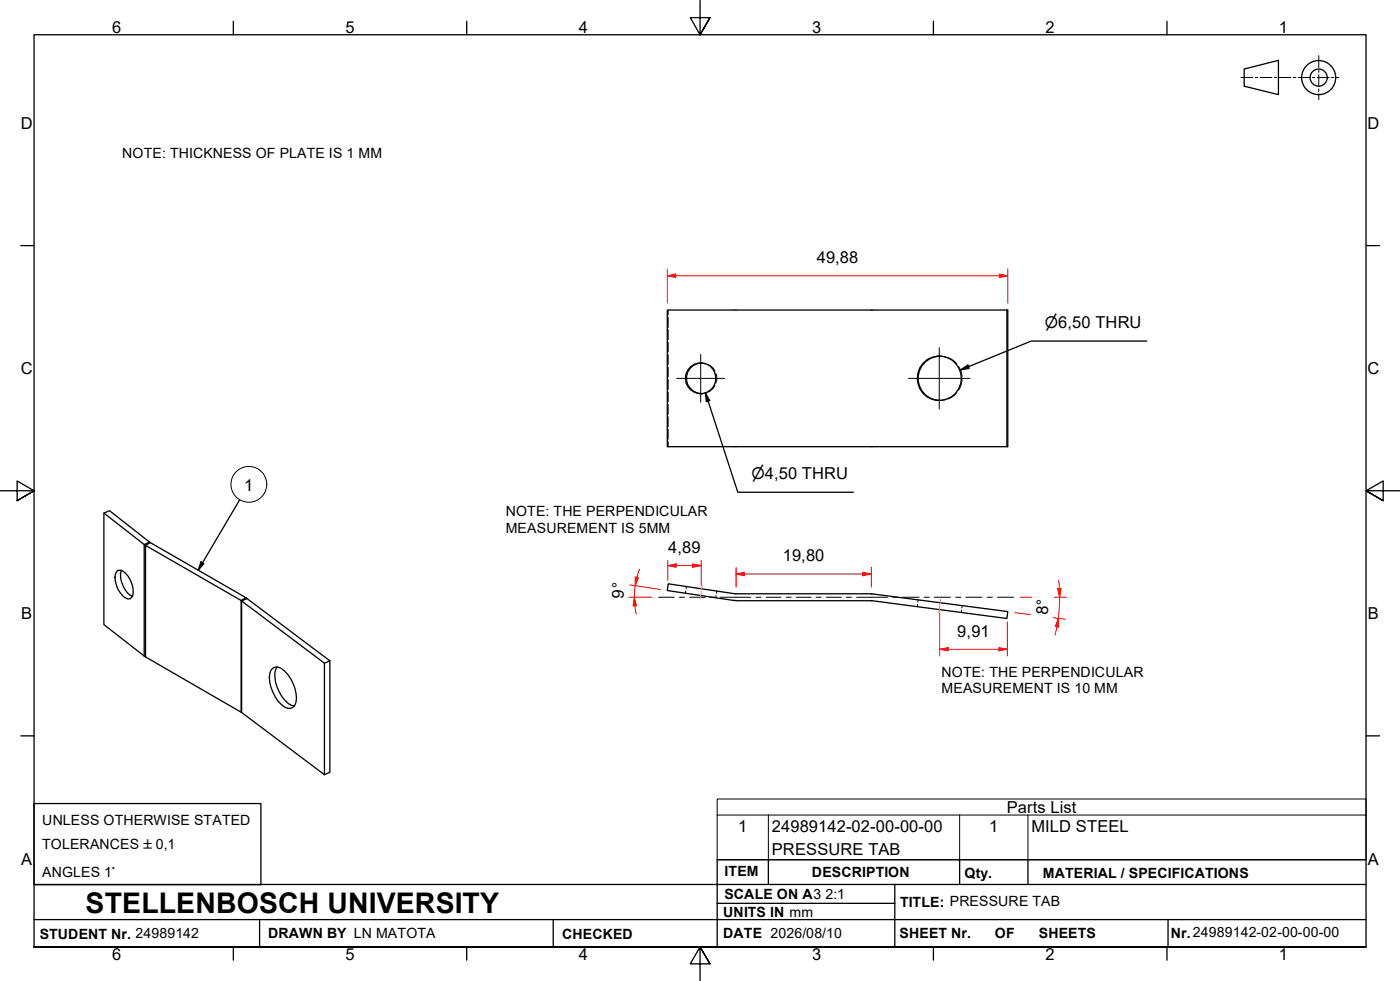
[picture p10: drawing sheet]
<svg xmlns="http://www.w3.org/2000/svg" width="410mm" height="287mm" viewBox="0 0 410 287" stroke-linecap="round" stroke-linejoin="round" font-family="sans-serif">
<!-- layer: Hidden Edges(ISO) -->
<g fill="none" stroke="#000" stroke-width=".29">
<path d="M195.6 90.8v1.4M195.6 92.9v2.9M195.6 96.5v3M195.6 100.2v2.9M195.6 103.8v3M195.6 107.5v2.9M195.6 111.1v2.9M195.6 114.8v2.8M195.6 118.4v2.9M205.2 115.3h.1M205.2 106.2h.1M205.4 106.2l1.3 .2"/>
<path d="M206.7 115l-1.3 .3M207.4 106.8l1.4 .9 .6 1M209.4 112.8l-.6 .9-1.4 1.1M209.6 109.4l.3 .7v1.3l-.3 .8M275 117.2h.1M275 104.2h.1M275.1 104.2l1.7 .2M275.2 117.2h.1M275.2 104.2h.1M276.8 117l-1.7 .2M277.6 104.7l1.9 1.1 .7 .8M280.2 114.9l-.7 .7-1.9 1.2"/>
<path d="M280.7 107.3l.6 1.1 .4 1.9M281.7 111.1l-.4 1.9-.6 1.3M195.6 122v2.9M195.6 125.6v2.9M195.6 129.3v1.5M200.8 173l-.1 .6M201 171.7l-.1 .7M209.7 174.3l-.1 .7M209.9 173l-.1 .7M268.7 176.9l-.1 .7M268.9 175.6l-.2 .6M281.6 178.6l-.1 .7"/>
<path d="M281.7 177.3l-.1 .6"/>
</g>
<!-- layer: Visible Edges(ISO) -->
<g fill="none" stroke="#000" stroke-width=".38">
<path d="M294.8 90.8h-99.4v40h99.7v-40h-.3v40M205.3 106.2a4.5 4.5 0 0 0-4.3 4.6 4.5 4.5 0 0 0 4.3 4.5M275.1 104.2a6.5 6.5 0 0 0-6.3 6.5 6.5 6.5 0 0 0 6.3 6.5M30.4 150.2l1.7-.7 11.9 9.3 28 16.2 24.6 18.4v32.7l-1.6 .7-24.3-18.3-28.1-16.2-12.2-9.5zM30.4 150.2l12.2 9.5 28 16.1 24.4 18.3M34.1 167.3l.4-.3a2.85 2.85 0 0 1 3 1.6 6.5 6.5 0 0 1 1.1 6.2l-.5 .5a2.93 2.93 0 0 1-2.9-1.7 6.4 6.4 0 0 1-1.1-6.3zM35.5 167a7.3 7.3 0 0 0 3.2 7.6M215 175.7l.6 .1M215.2 173.8l-19.6-2.9-.2 2 19.5 2.9M215.3 173.8h.3M215.5 173.8h39.6M255.1 173.9h.5"/>
<path d="M255.7 173.9l39.4 5.1-.3 2.1-39.4-5.3h-39.9M79.9 195.6a2.6 2.6 0 0 1 3.4 .8 11.4 11.4 0 0 1 3.4 9.1 2.05 2.05 0 0 1-1.3 1.8 2.05 2.05 0 0 1-2.1-.3 11.1 11.1 0 0 1-4.3-9.8l.3-1zM81.1 195.2a8.7 8.7 0 0 0 1.4 8.7 5.7 5.7 0 0 0 3.7 2.8M96.6 193.4l-1.6 .7v32.7"/>
<circle cx="205.2" cy="110.7" r="4.5"/>
<circle cx="275.1" cy="110.7" r="6.5"/>
</g>
<!-- layer: Visible Tangent Edges(ISO) -->
<path d="M43.8 158.7l-1.6 .7v32.6M44 158.8l-1.4 .9v32.6M72 175l-1.4 .8v32.7M72.3 175.2l-1.6 .7v32.6" fill="none" stroke="#000" stroke-width=".38"/>
<!-- layer: Symbols(ISO) -->
<g fill="none" stroke="#000" stroke-width=".29">
<path d="M210 238.6v-4.7h190v4.7M210 238.6v13.1h190v-13.1M210 238.6h190M225 238.6v13.1M281 238.6v13.1M301 238.6v13.1"/>
<circle cx="72.9" cy="141.8" r="5.2"/>
</g>
<!-- layer: Border_0 -->
<g fill="none" stroke="#000" stroke-width=".38">
<path d="M68.3 6.2v4M136.7 6.2v4M205 .1v10.1l-2.9-5h5.8l-2.9 5 2.9-5M273.3 6.2v4M341.7 6.2v4M6.1 71.9h3.9M400 71.9h3.9M0 143.7h10l-5-2.9v5.8l5-2.9-5 2.9M410 143.7h-10l5-2.9v5.8l-5-2.9 5 2.9M6.1 215.4h3.9M400 215.4h3.9M10 277.2v-267h390v267h-390h390"/>
<path d="M68.3 277.2v3.9M136.7 277.2v3.9M273.3 277.2v3.9M341.7 277.2v3.9M207.9 282.1l-2.9-4.9 2.9 4.9h-5.8l2.9-4.9v10"/>
</g>
<!-- layer: Sketch Geometry(ISO) -->
<g fill="none" stroke="#000" stroke-width=".38">
<path d="M364.3 20.2l10-2.5v10l-10-2.5zM10 235.2h66.4v23.8h-66.4zM10 258.9h390M225 251.7v7.2M262 258.9v18.3M281 251.7v7.2M301 251.7v7.2M400 251.7h-190v25.5M10 277.2h390M10 269.2h390M76 269.2v8M162 269.2v8"/>
<path d="M210 264.4h52M342 269.2v8"/>
<circle cx="386.1" cy="22.7" r="5"/>
<circle cx="386.1" cy="22.7" r="2.51"/>
</g>
<g fill="none" stroke="#000" stroke-width=".29">
<path d="M386.1 16.3v3.5M363.3 22.7h3.5M367.5 22.7h.7M368.9 22.7h3.5M373.1 22.7h.7M374.5 22.7h3.5M378.7 22.7h.7M380.1 22.7h3.5M384.3 22.7h.7M385.7 22.7h3.5M386.1 20.5v.7M386.1 21.9v3.5"/>
<path d="M386.1 26v.7M386.1 27.4v1.8M389.9 22.7h.7M391.3 22.7h.7"/>
</g>
<!-- layer: Symbols(ISO) -->
<path d="M70.2 146.3l-12.2 20.6M58.9 164.5l.8 .5-1.7 1.9z" fill="none" stroke="#000" stroke-width=".38"/>
<path d="M58.9 164.5l.8 .5-1.7 1.9z" fill="#000"/>
<!-- layer: Dimensions(ISO) -->
<path d="M195.4 80.7h2.5" fill="none" stroke="#f00" stroke-width=".29"/>
<path d="M195.4 80.7l2.5-.5v1z" fill="#f00"/>
<path d="M195.4 80.7l2.5-.5v1zM292.6 80.7h2.5" fill="none" stroke="#f00" stroke-width=".29"/>
<path d="M292.6 80.2l2.5 .5-2.5 .5z" fill="#f00"/>
<path d="M195.4 78.8v9.9M295.1 78.8v9.9M197.9 80.7h94.7M292.6 80.2l2.5 .5-2.5 .5zM309.9 181l-.4 2.5" fill="none" stroke="#f00" stroke-width=".29"/>
<!-- layer: Center Mark(ISO) -->
<path d="M198.1 110.8h14.1M205.2 103.7v14M266 110.8h18M275 101.7v18" fill="none" stroke="#000" stroke-width=".29"/>
<!-- layer: Centerline(ISO) -->
<g fill="none" stroke="#000" stroke-width=".29">
<path d="M192.8 174.8h4.6M198.9 174.8h1.5M201.9 174.8h4.6M208 174.8h1.5M210.9 174.8h8.9M221.4 174.8h1.4M224.3 174.8h4.4M230.2 174.8h1.4M233.2 174.8h4.3M239 174.8h1.5M242 174.8h4.3M247.8 174.8h1.5"/>
<path d="M250.8 174.8h9M261.4 174.8h1.4M264.4 174.8h4.7M270.6 174.8h1.5M273.6 174.8h4.7M279.8 174.8h1.5M282.8 174.8h4.7M289.1 174.8h1.5M292 174.8h4.8"/>
</g>
<!-- layer: Dimensions(ISO) -->
<path d="M309.9 181l.1 2.5-1-.1z" fill="#f00"/>
<path d="M310.2 172.3l.1 2.5M309.9 181l.1 2.5-1-.1z" fill="none" stroke="#f00" stroke-width=".29"/>
<path d="M309.7 172.4l1-.1-.4 2.5z" fill="#f00"/>
<path d="M186.5 169l-.5 2.5M297.1 179.3l4.7 .6M298.8 174.8h3.3M308.7 174.8h3.6M309.7 172.4l1-.1-.4 2.5zM310 169.8l.2 2.5M310.3 174.8l-.4 6.2M308.4 180.8l3.4 .4M309.5 183.4l-.6 2.5" fill="none" stroke="#f00" stroke-width=".29"/>
<path d="M186 168.9l.9 .2-.9 2.4z" fill="#f00"/>
<path d="M185.7 174.8l.2 2.5M186 168.9l.9 .2-.9 2.4z" fill="none" stroke="#f00" stroke-width=".29"/>
<path d="M185.7 174.8l.7 2.5-1 .1z" fill="#f00"/>
<path d="M184.1 174.8h6.8M184.4 171.2l9 1.3M185.7 174.8l.7 2.5-1 .1zM185.9 177.3l.4 2.5M186 171.4l-.3 3.4M187.3 166.6l-.8 2.4M195.5 165.6h2.5" fill="none" stroke="#f00" stroke-width=".29"/>
<!-- layer: Centerline(ISO) -->
<path d="M205.6 171.3l-.6 4M275.4 175.5l-.5 3.9" fill="none" stroke="#f0f" stroke-width=".29"/>
<!-- layer: Dimensions(ISO) -->
<path d="M195.5 165.6l2.5-.5v1z" fill="#f00"/>
<path d="M195.5 165.6l2.5-.5v1zM202.8 165.6h2.5" fill="none" stroke="#f00" stroke-width=".29"/>
<path d="M202.8 165.1l2.5 .5-2.5 .5z" fill="#f00"/>
<path d="M195.5 164v5.9M198 165.6h4.8M202.8 165.1l2.5 .5-2.5 .5zM205.3 164v7.3M275.1 190.1h2.6" fill="none" stroke="#f00" stroke-width=".29"/>
<path d="M275.1 190.1l2.6-.5v.9z" fill="#f00"/>
<path d="M275.1 190.1l2.6-.5v.9zM292.5 190.1h2.5" fill="none" stroke="#f00" stroke-width=".29"/>
<path d="M292.5 189.6l2.5 .5-2.5 .4z" fill="#f00"/>
<path d="M215.5 168h2.5M275.1 179.4v12.6M277.7 190.1h14.8M292.5 189.6l2.5 .5-2.5 .4zM295 182.1v9.9" fill="none" stroke="#f00" stroke-width=".29"/>
<path d="M215.5 168l2.5-.5v1z" fill="#f00"/>
<path d="M215.5 168l2.5-.5v1zM252.6 168h2.5" fill="none" stroke="#f00" stroke-width=".29"/>
<path d="M252.6 167.5l2.5 .5-2.5 .5z" fill="#f00"/>
<path d="M215.5 166.1v5.7M218 168h34.6M252.6 167.5l2.5 .5-2.5 .5zM255.1 166.1v5.7" fill="none" stroke="#f00" stroke-width=".29"/>
<!-- layer: Symbols(ISO) -->
<path d="M335.8 99.8h-33.9l-20.7 8.5M206.6 115l1.2 2.2-1 .4zM206.6 115l9.4 29.1h33.9M281.2 108.3l2.2-1.4 .4 .9z" fill="none" stroke="#000" stroke-width=".38"/>
<path d="M206.6 115l1.2 2.2-1 .4zM281.2 108.3l2.2-1.4 .4 .9z" fill="#000"/>
<text font-size="8.3" x="25.1" y="267.2">STELLENBOSCH UNIVERSITY</text>
<g font-size="4.8">
<text x="32.8" y="9.7">6</text>
<text x="101.2" y="9.7">5</text>
<text x="169.5" y="9.7">4</text>
<text x="237.8" y="9.7">3</text>
<text x="306.1" y="9.7">2</text>
<text x="374.5" y="9.7">1</text>
<text x="6.1" y="37.8">D</text>
<text x="400.4" y="37.8">D</text>
<text x="239.1" y="77">49,88</text>
<text x="6.1" y="109.6">C</text>
<text x="400.4" y="109.6">C</text>
<text x="71.5" y="143.6">1</text>
<text x="195.6" y="161.9">4,89</text>
<text x="229.2" y="164.4">19,80</text>
<text x="182.6" y="175.2" transform="rotate(-86 182.6 175.2)">9°</text>
<text x="6.2" y="181.3">B</text>
<text x="306.8" y="180" transform="rotate(-86 306.8 180)">8°</text>
<text x="400.5" y="181.3">B</text>
<text x="280.3" y="186.3">9,91</text>
<text x="294.8" y="238">Parts List</text>
<text x="216.2" y="243.6">1</text>
<text x="226" y="243.6">24989142-02-00-00-00</text>
<text x="289.6" y="243.6">1</text>
<text x="302" y="243.7">MILD STEEL</text>
<text x="226" y="250.1">PRESSURE TAB</text>
<text x="6.2" y="253.1">A</text>
<text x="400.5" y="253.1">A</text>
<text x="32.8" y="281.1">6</text>
<text x="101.2" y="281.1">5</text>
<text x="169.5" y="281.1">4</text>
<text x="237.8" y="281.1">3</text>
<text x="306.1" y="281.1">2</text>
<text x="374.5" y="281.1">1</text>
</g>
<g font-size="4.6">
<text x="305.9" y="96">⌀6,50 THRU</text>
<text x="220" y="140.2">⌀4,50 THRU</text>
</g>
<g font-size="4.1">
<text x="35.8" y="46.3">NOTE: THICKNESS OF PLATE IS 1 MM</text>
<text x="148.1" y="151.1">NOTE: THE PERPENDICULAR</text>
<text x="148.1" y="155.9">MEASUREMENT IS 5MM</text>
<text x="275.7" y="198.1">NOTE: THE PERPENDICULAR</text>
<text x="275.7" y="202.8">MEASUREMENT IS 10 MM</text>
<text x="12.4" y="241.6">UNLESS OTHERWISE STATED</text>
<text x="12.4" y="248.6">TOLERANCES ±0,1</text>
<text x="12.4" y="256.7">ANGLES 1°</text>
<text x="212.2" y="256.5">ITEM</text>
<text x="237.7" y="256.7">DESCRIPTION</text>
<text x="282.4" y="256.9">Qty.</text>
<text x="305.4" y="256.9">MATERIAL / SPECIFICATIONS</text>
<text x="212.1" y="263">SCALE ON A3</text>
<text x="241.7" y="263.2">2:1</text>
<text x="211.8" y="268.4">UNITS IN mm</text>
<text x="263.5" y="265.6">TITLE: PRESSURE TAB</text>
<text x="11.6" y="274.8">STUDENT Nr. 24989142</text>
<text x="78.5" y="274.6">DRAWN BY LN MATOTA</text>
<text x="164.6" y="274.8">CHECKED</text>
<text x="211.8" y="274.6">DATE 2026/08/10</text>
<text x="263.4" y="274.6">SHEET Nr.</text>
<text x="291.3" y="274.6">OF</text>
<text x="304.2" y="274.6">SHEETS</text>
<text x="342.8" y="274.5">Nr.24989142-02-00-00-00</text>
</g>
</svg>
